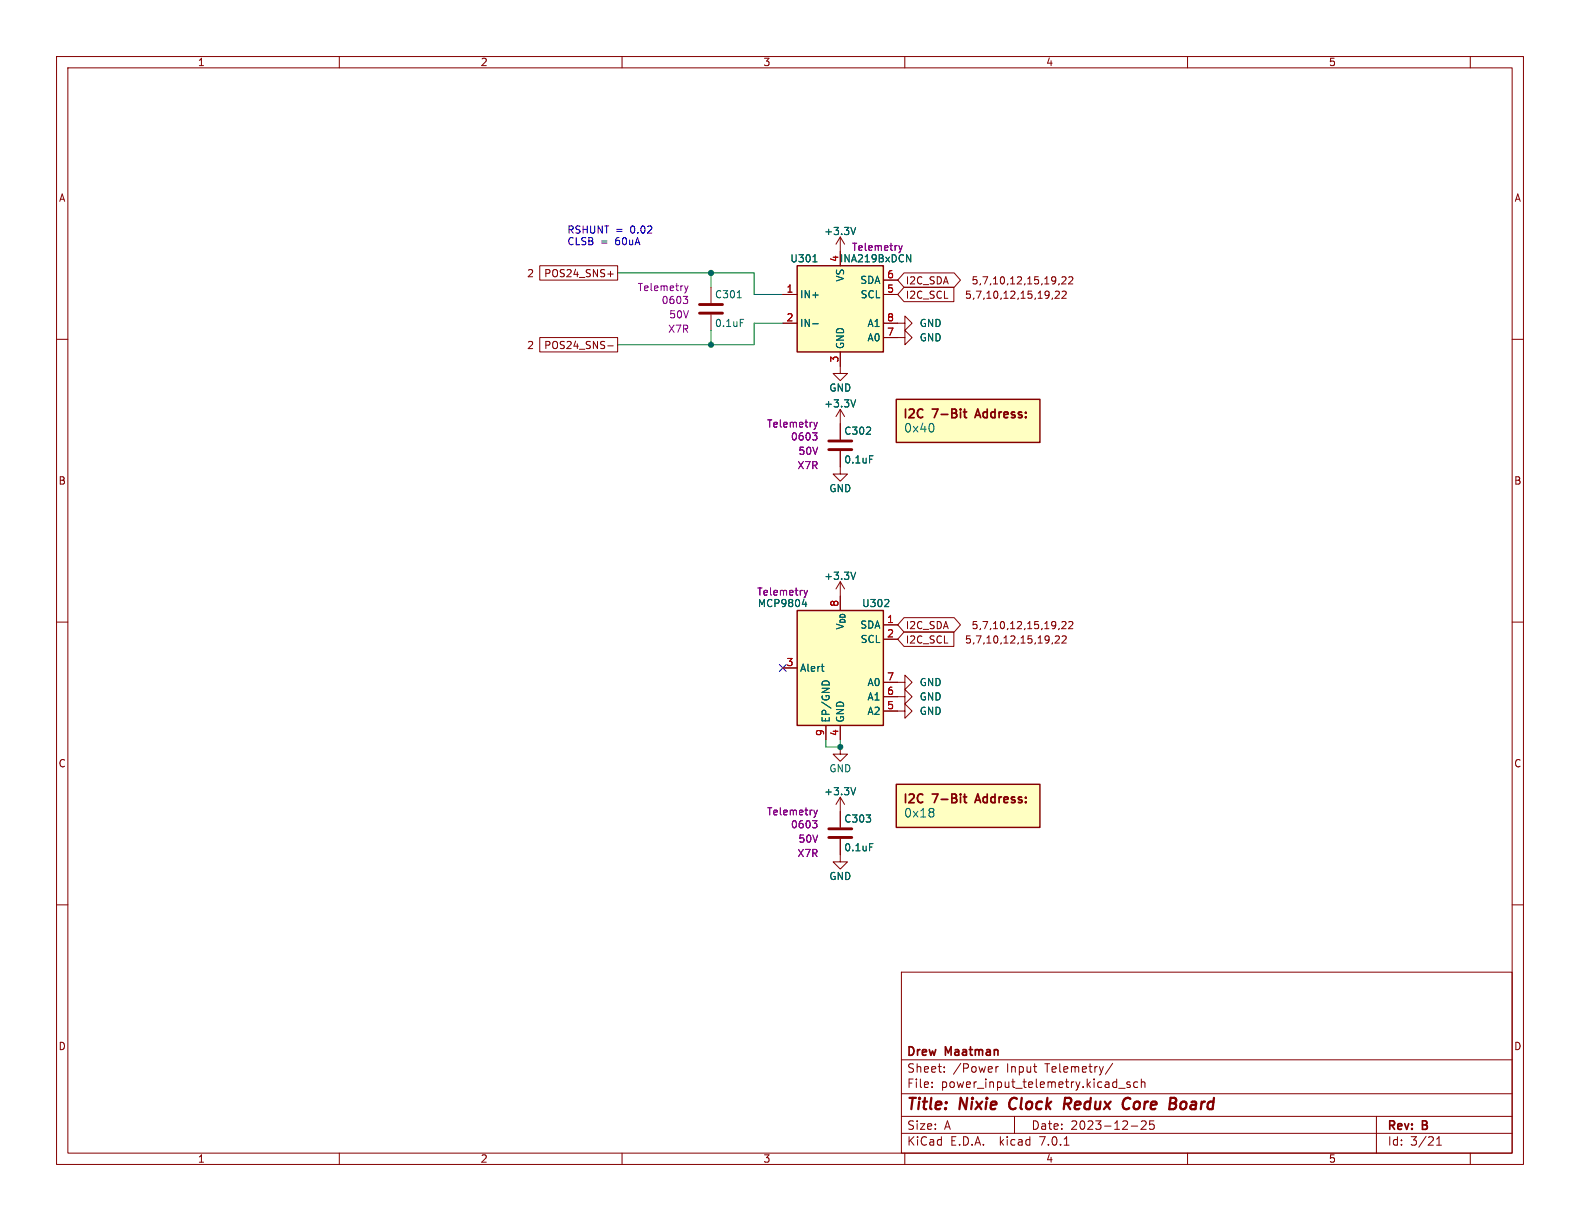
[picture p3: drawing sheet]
<svg xmlns="http://www.w3.org/2000/svg" width="279mm" height="216mm" viewBox="0 0 279 216" stroke-linecap="round" stroke-linejoin="round" font-family="sans-serif">
<g fill="none" stroke="#840000" stroke-width=".18">
<path d="M10 10h259.4v195.9h-259.4zM12 12h255.4v191.9h-255.4zM60 10v2M110 10v2M160 10v2M210 10v2M260 10v2M10 60h2M95.4 47h13.8v2.5h-13.8zM95.4 59.7h13.8v2.5h-13.8zM107.5 48.5h.9M125.7 50.8v2.8"/>
<path d="M125.7 55.6v2.8M138.4 52.1h2.6M138.4 57.2h2.6M148.6 41.9v5.1M148.6 41.9l-.8 1.3M148.6 41.9l.8 1.3M156.2 59.7h3.8v1.3l1.3-1.3-1.3-1.3v1.3M156.2 57.2h3.8v1.2l1.3-1.2-1.3-1.3v1.3M156.2 52.1h2.5M156.2 49.5h2.5M159.9 48.3h8.8l1.1 1.2-1.1 1.3h-8.8l-1.2-1.3zM159.9 50.8h8.8v2.5h-8.8l-1.2-1.2z"/>
<path d="M186.1 52.7l-.1 .2M186.6 51.6l.5-.1 .2 .3-.8 .9h.8M187.3 50.1l-.1 .3M187.8 49.1l.5-.2 .2 .4-.8 .9h.8M187.8 51.6l.5-.1 .2 .3-.7 .9h.7M189 49.1l.5-.2 .2 .4-.8 .9h.8M267.4 60h2M107.5 61.2h.9M148.6 62.2v3.8h1.3l-1.3 1.3-1.3-1.3h1.3M148.6 79.8v4h1.3l-1.3 1.3-1.3-1.3h1.3M148.6 72.4v5.3M148.6 72.4l-.8 1.3"/>
<path d="M148.6 72.4l.8 1.3M10 110h2M138.4 118.1h2.6M148.6 102.9l.8 1.2M148.6 102.9v2.5M148.6 102.9l-.8 1.2M156.2 110.5h2.5M156.2 113h2.5M159.9 111.8h8.8v2.5h-8.8l-1.2-1.3zM159.9 109.2h8.8l1.1 1.3-1.1 1.3h-8.8l-1.2-1.3zM186.1 113.6l-.1 .3M186.6 112.6l.5-.2 .2 .4-.8 .9h.8"/>
<path d="M187.3 111.1l-.1 .2M187.8 110l.5-.1 .2 .4-.8 .9h.8M187.8 112.6l.5-.2 .2 .4-.7 .9h.7M189 110l.5-.1 .2 .4-.8 .9h.8M267.4 110h2M146 128.3v2.5M148.6 132.1v1.3h-1.3l1.3 1.2 1.3-1.2h-1.3M148.6 128.3v2.5M156.2 125.7h3.8v1.3l1.3-1.3-1.3-1.2v1.2M156.2 123.2h3.8v1.3l1.3-1.3-1.3-1.3v1.3M156.2 120.7h3.8v1.2l1.3-1.2-1.3-1.3v1.3M10 160h2"/>
<path d="M148.6 148.3v4.1h1.3l-1.3 1.3-1.3-1.3h1.3M148.6 141v5.3M148.6 141l-.8 1.2M148.6 141l.8 1.2M267.4 160h2M159.4 171.9h108v32h-108zM159.4 197.4h108M159.4 193.4h108M159.4 187.4h108M164.8 192.2v.1M164.8 191.4v.1M167 189.5v.1"/>
<path d="M167 188.7v.1M176.1 188.6v1M176.5 188.6l-.2 .1-.2 .2M179.4 197.4v3M182.8 188.6h.5M183.2 189.6h.1M196.8 188l-1.3 2M197.8 192.4h1.2M199.8 191.4l-.3-.1-.2 .2v.2l.5 .2v.3h-.5M200 199.1h1.2M201.2 191.4l-.4-.1-.3 .3v.4l.1 .2h.6M201.8 191.4l.2-.1 .4 .1 .1 .9"/>
<path d="M201.8 190.8v1.5M201.8 198.3l.6-.1 .2 .1 .1 .3-.9 1.1h.9M204 198.2h-.7v.7l.2-.1h.5l.1 .3-.1 .5-.2 .1-.5-.1M243.4 197.4v6.5M60 203.9v2M110 203.9v2M159.4 200.4h108M160 203.9v2M188.2 202.5h.8M210 203.9v2M254 202.5h.9M254 201.4l.5-.4v1.5"/>
<path d="M260 203.9v2"/>
</g>
<path d="M178.6 194.6l-.1 .7v.3M188.2 195.2h.8M189.1 194.1h-.7l-.3 2M199 194.2l.3-.1 .5 .1M199.7 195.9l-.6 .2M207.8 195.2a.53 .53 0 0 1 0 .7M207.9 194.2a.44 .44 0 0 1 0 .7" fill="none" stroke="#840000" stroke-width=".4"/>
<g fill="none" stroke="#006464" stroke-width=".18">
<path d="M130.4 52.7h.7M130.9 56.5h.6M143.7 57.3h1M143.8 46.3h.7M151.3 40.2l-.4 1.3M160.3 45l.7 1.3v-1.3M151.3 70.7l-.4 1.3M165.1 75.2v.9M153.8 80.6h.6M141.9 106.8h.8M142.5 106.4v.9M145.2 117.9h.5"/>
<path d="M145.6 118.7h.1M151.3 101.2l-.4 1.2M156.4 107.3h.8M157.1 106.1v.4M145.5 120.5l.4-.1 .6 .1M151.3 139.3l-.4 1.2M153.8 149.2h.6M165 143.7l.1 .2-.1 .5M165.1 143.1v.2l-.1 .2"/>
</g>
<path d="M123.7 55.4h4.1M123.7 53.8h4.1M146.6 79.5h4M146.6 78h4M146.6 148.1h4M146.6 146.6h4" fill="none" stroke="#840000" stroke-width=".51"/>
<g fill="none" stroke="#840084" stroke-width=".18">
<path d="M120.8 52.4h.8l-.4 .5M121.1 50.5l.3 .9M121.4 52.9l.2 .2v.3l-.2 .3M121.4 51.4l-.3 .4M121.7 50.5l-.3 .9M158.9 43.4l.3 .9M159.2 44.3l-.1 .3M159.5 43.4l-.3 .9M143.7 76.5h.8l-.5 .5M143.9 74.7l.3 .8M144.2 77l.3 .3v.3l-.3 .2M144.2 75.5l-.3 .4"/>
<path d="M144.5 74.7l-.3 .8M142.2 104.4l.3 .8M142.5 105.2l-.2 .4M142.8 104.4l-.3 .8M143.7 145.1h.8l-.5 .5M143.9 143.3l.3 .8M144.2 145.6l.3 .2v.3l-.3 .3M144.2 144.1l-.3 .4M144.5 143.3l-.3 .8"/>
</g>
<g fill="#ffffc2" stroke="#ffffc2" stroke-width=".18">
<path d="M141 108h15.2v20.3h-15.2z"/>
<path d="M158.5 138.7h25.4v7.6h-25.4z"/>
<path d="M141 47h15.2v15.2h-15.2z"/>
<path d="M158.5 70.6h25.4v7.6h-25.4z"/>
</g>
<path d="M141 47h15.2v15.2h-15.2zM158.5 70.6h25.4v7.6h-25.4zM141 108h15.2v20.3h-15.2zM158.5 138.7h25.4v7.6h-25.4z" fill="none" stroke="#840000" stroke-width=".25"/>
<path d="M170.4 72.8h.5M170.6 72.3v1.3l.3 .3M172.9 72.3l-.5 1.6M170.4 140.9h.5M170.6 140.4v1.3l.3 .2M172.9 140.4l-.5 1.5" fill="none" stroke="#840000" stroke-width=".3"/>
<path d="M109.2 48.3h24.1v3.8h5.1M125.7 48.3v2.5M125.7 58.4v2.6M138.4 57.2h-5.1v3.8h-24.1M146 130.8v1.3h2.6v-1.3" fill="none" stroke="#009600" stroke-width=".18"/>
<path d="M137.8 117.5l1.2 1.2M139 117.5l-1.2 1.2" fill="none" stroke="#000084" stroke-width=".18"/>
<g fill="#009600" stroke="#009600" stroke-width=".18">
<circle cx="148.6" cy="132.1" r=".46"/>
<circle cx="125.7" cy="48.3" r=".46"/>
<circle cx="125.7" cy="61" r=".46"/>
</g>
<g font-size="2.8" fill="#840000">
<text x="160.4" y="196.7">Title:</text>
<text x="169.8" y="196.7">Nixie</text>
<text x="179.2" y="196.7">Clock</text>
<text x="189.4" y="196.7">Redux</text>
<text x="200.5" y="196.7">Core</text>
<text x="209.3" y="196.7">Board</text>
</g>
<g font-size="2.1" fill="#006464">
<text x="159.8" y="74.3">I2C</text>
<text x="159.8" y="76.6">0x40</text>
<text x="159.8" y="142.4">I2C</text>
<text x="165.1" y="142.4">7-Bit</text>
<text x="159.8" y="144.7">0x18</text>
</g>
<g font-size="2.1" fill="#840000">
<text x="165.1" y="74.3">7-Bit</text>
<text x="173.2" y="74.3">Address:</text>
<text x="173.2" y="142.4">Address:</text>
<text x="160.4" y="189.8">Sheet:</text>
<text x="160.4" y="187">Drew</text>
<text x="167.3" y="187">Maatman</text>
<text x="168.6" y="189.8">/Power</text>
<text x="178" y="189.8">Input</text>
<text x="184.9" y="189.8">Telemetry/</text>
<text x="160.4" y="192.5">File:</text>
<text x="166.4" y="192.5">power_input_telemetry.kicad_sch</text>
<text x="160.4" y="202.7">KiCad</text>
<text x="160.4" y="199.9">Size:</text>
<text x="167" y="199.9">A</text>
<text x="168.1" y="202.7">E.D.A.</text>
<text x="176.8" y="202.7">kicad</text>
<text x="182.4" y="199.9">Date:</text>
<text x="183.9" y="202.7">7.0.1</text>
<text x="189.3" y="199.9">2023-12-25</text>
<text x="245.4" y="200.1">Rev:</text>
<text x="245.4" y="202.7">Id:</text>
<text x="249.4" y="202.7">3/21</text>
<text x="251.6" y="200.1">B</text>
</g>
<g font-size="1.8" fill="#840000">
<text x="35" y="11.8">1</text>
<text x="85" y="11.8">2</text>
<text x="135" y="11.8">3</text>
<text x="185" y="11.8">4</text>
<text x="235" y="11.8">5</text>
<text x="10.4" y="35.8">A</text>
<text x="267.8" y="35.8">A</text>
<text x="93.1" y="49.2">2</text>
<text x="96.1" y="49.2">POS24_SNS+</text>
<text x="160.2" y="50.4">I2C_SDA</text>
<text x="160.2" y="53">I2C_SCL</text>
<text x="170.6" y="53">5,7,10,12,15,19,22</text>
<text x="171.8" y="50.4">5,7,10,12,15,19,22</text>
<text x="93.1" y="61.9">2</text>
<text x="96.1" y="61.9">POS24_SNS-</text>
<text x="10.3" y="85.8">B</text>
<text x="267.7" y="85.8">B</text>
<text x="160.2" y="113.9">I2C_SCL</text>
<text x="160.2" y="111.4">I2C_SDA</text>
<text x="170.6" y="113.9">5,7,10,12,15,19,22</text>
<text x="171.8" y="111.4">5,7,10,12,15,19,22</text>
<text x="10.3" y="135.8">C</text>
<text x="267.7" y="135.8">C</text>
<text x="10.3" y="185.8">D</text>
<text x="267.7" y="185.8">D</text>
<text x="35" y="205.7">1</text>
<text x="85" y="205.7">2</text>
<text x="135" y="205.7">3</text>
<text x="185" y="205.7">4</text>
<text x="235" y="205.7">5</text>
</g>
<g font-size="1.8" fill="#0000c2">
<text x="100.3" y="41.4">RSHUNT =</text>
<text x="111.5" y="41.4">0.02</text>
<text x="100.3" y="43.4">CLSB</text>
<text x="106.2" y="43.4">=</text>
<text x="108.9" y="43.4">60uA</text>
</g>
<g font-size="1.8" fill="#006464">
<text x="145.7" y="41.7">+3.3V</text>
<text x="139.7" y="46.5">U301</text>
<text x="126.4" y="52.9">C301</text>
<text x="141.5" y="52.9">IN+</text>
<text x="149.4" y="49.9" transform="rotate(-90 149.4 49.9)">VS</text>
<text x="152" y="50.4">SDA</text>
<text x="152.1" y="52.9">SCL</text>
<text x="126.4" y="58">0.1uF</text>
<text x="141.5" y="58">IN-</text>
<text x="153.3" y="58">A1</text>
<text x="162.6" y="58">GND</text>
<text x="149.4" y="61.7" transform="rotate(-90 149.4 61.7)">GND</text>
<text x="153.3" y="60.5">A0</text>
<text x="162.6" y="60.5">GND</text>
<text x="146.6" y="69.4">GND</text>
<text x="145.7" y="72.2">+3.3V</text>
<text x="149.2" y="77">C302</text>
<text x="149.2" y="82.1">0.1uF</text>
<text x="146.6" y="87.2">GND</text>
<text x="145.7" y="102.7">+3.3V</text>
<text x="152.4" y="107.5">U302</text>
<text x="149.4" y="111.5" transform="rotate(-90 149.4 111.5)">V_{DD}</text>
<text x="152" y="111.3">SDA</text>
<text x="152.1" y="113.9">SCL</text>
<text x="141.5" y="118.9">Alert</text>
<text x="153.3" y="124">A1</text>
<text x="153.3" y="121.5">A0</text>
<text x="162.6" y="124">GND</text>
<text x="162.6" y="121.5">GND</text>
<text x="146.9" y="127.8" transform="rotate(-90 146.9 127.8)">EP/GND</text>
<text x="149.4" y="127.8" transform="rotate(-90 149.4 127.8)">GND</text>
<text x="153.3" y="126.6">A2</text>
<text x="162.6" y="126.6">GND</text>
<text x="146.6" y="136.7">GND</text>
<text x="145.7" y="140.8">+3.3V</text>
<text x="149.2" y="145.6">C303</text>
<text x="146.6" y="155.8">GND</text>
<text x="149.2" y="150.7">0.1uF</text>
</g>
<g font-size="1.8" fill="#a90000">
<text x="148.3" y="46.4" transform="rotate(-90 148.3 46.4)">4</text>
<text x="139" y="51.8">1</text>
<text x="156.8" y="51.8">5</text>
<text x="156.8" y="49.3">6</text>
<text x="139" y="56.9">2</text>
<text x="156.8" y="59.4">7</text>
<text x="156.8" y="56.9">8</text>
<text x="148.3" y="64.2" transform="rotate(-90 148.3 64.2)">3</text>
<text x="148.3" y="107.3" transform="rotate(-90 148.3 107.3)">8</text>
<text x="156.8" y="110.2">1</text>
<text x="156.8" y="112.8">2</text>
<text x="139" y="117.9">3</text>
<text x="156.8" y="125.5">5</text>
<text x="156.8" y="122.9">6</text>
<text x="156.8" y="120.4">7</text>
<text x="145.8" y="130.2" transform="rotate(-90 145.8 130.2)">9</text>
<text x="148.3" y="130.2" transform="rotate(-90 148.3 130.2)">4</text>
</g>
<g font-size="1.8" fill="#840084">
<text x="148.5" y="46.5">INA219BxDCN</text>
<text x="150.6" y="44.5">Telemetry</text>
<text x="112.7" y="51.6">Telemetry</text>
<text x="116.9" y="53.9">0603</text>
<text x="118.1" y="59">X7R</text>
<text x="118.3" y="56.5">50V</text>
<text x="135.6" y="75.8">Telemetry</text>
<text x="139.8" y="78">0603</text>
<text x="141" y="83.1">X7R</text>
<text x="141.1" y="80.6">50V</text>
<text x="133.8" y="105.5">Telemetry</text>
<text x="134" y="107.5">MCP9804</text>
<text x="135.6" y="144.3">Telemetry</text>
<text x="139.8" y="146.6">0603</text>
<text x="141.1" y="149.2">50V</text>
<text x="141" y="151.7">X7R</text>
</g>
</svg>
